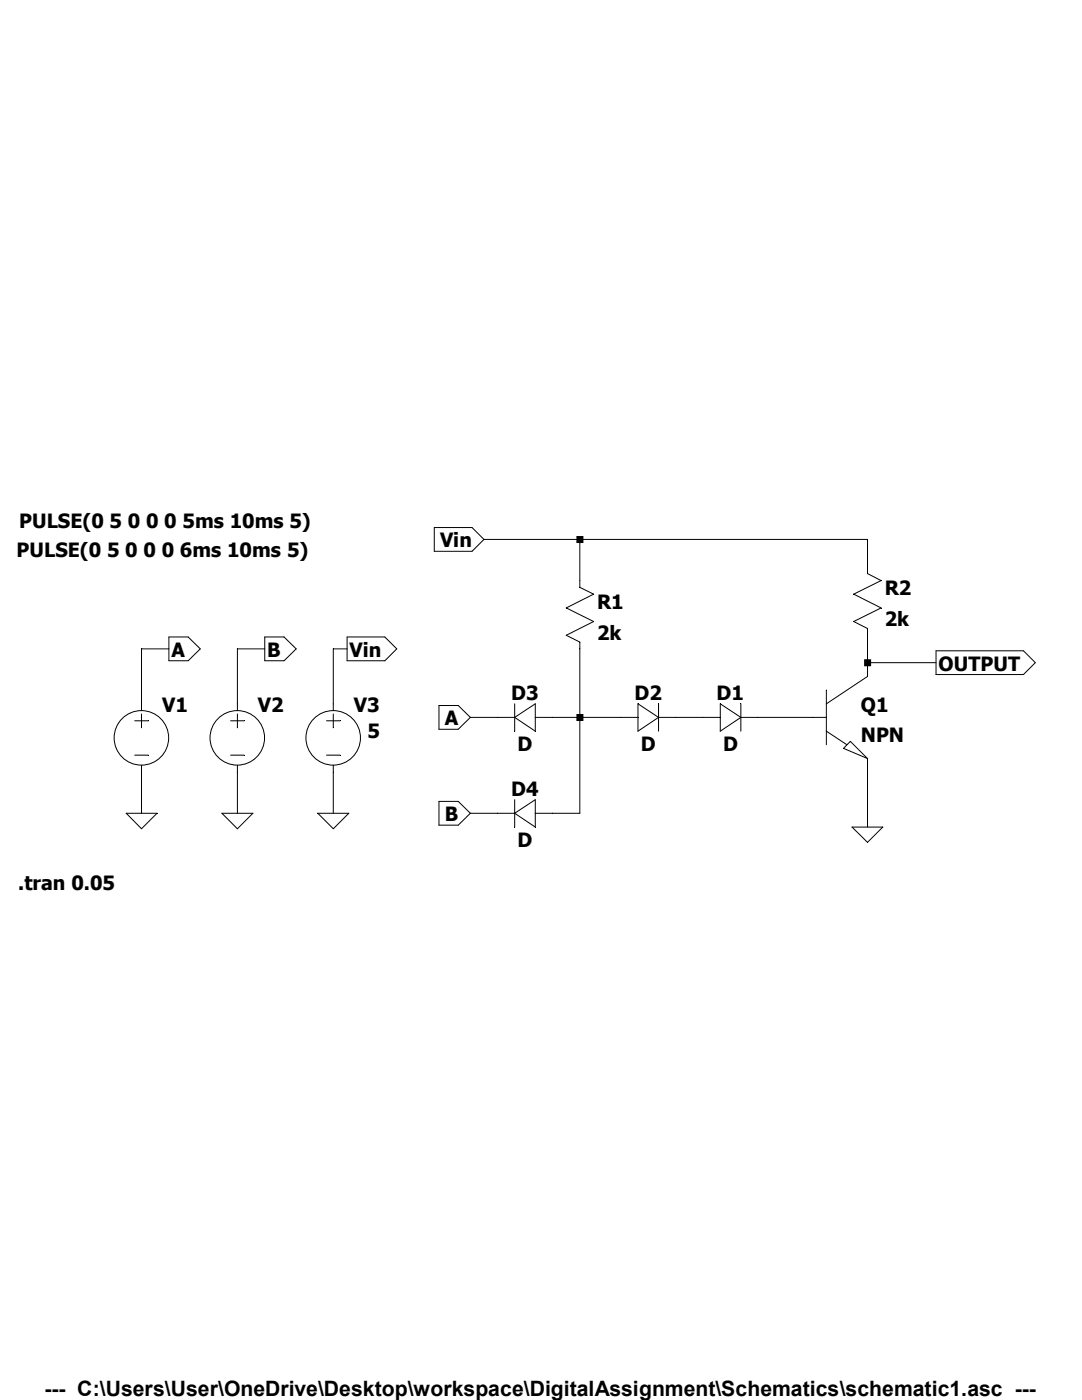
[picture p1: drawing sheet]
Version 4.1
SHEET 1 880 680
WIRE 112 -16 0 -16
WIRE 448 -16 112 -16
WIRE 448 16 448 -16
WIRE 112 32 112 -16
WIRE -368 112 -400 112
WIRE -256 112 -288 112
WIRE -160 112 -176 112
WIRE 448 128 448 96
WIRE 528 128 448 128
WIRE 448 144 448 128
WIRE -400 176 -400 112
WIRE -288 176 -288 112
WIRE -176 176 -176 112
WIRE 16 192 -16 192
WIRE 112 192 112 112
WIRE 112 192 80 192
WIRE 160 192 112 192
WIRE 256 192 224 192
WIRE 384 192 320 192
WIRE -400 304 -400 256
WIRE -288 304 -288 256
WIRE -176 304 -176 256
WIRE 16 304 -16 304
WIRE 112 304 112 192
WIRE 112 304 80 304
WIRE 448 320 448 240
FLAG 448 320 0
FLAG -400 304 0
FLAG -288 304 0
FLAG -176 304 0
FLAG -368 112 A
IOPIN -368 112 Out
FLAG -256 112 B
IOPIN -256 112 Out
FLAG -160 112 Vin
IOPIN -160 112 Out
FLAG -16 192 A
IOPIN -16 192 In
FLAG -16 304 B
IOPIN -16 304 In
FLAG 0 -16 Vin
IOPIN 0 -16 In
FLAG 528 128 OUTPUT
IOPIN 528 128 Out
SYMBOL res 96 16 R0
SYMATTR InstName R1
SYMATTR Value 2k
SYMBOL res 432 0 R0
SYMATTR InstName R2
SYMATTR Value 2k
SYMBOL diode 256 208 R270
WINDOW 0 32 32 VTop 2
WINDOW 3 0 32 VBottom 2
SYMATTR InstName D1
SYMBOL diode 160 208 R270
WINDOW 0 32 32 VTop 2
WINDOW 3 0 32 VBottom 2
SYMATTR InstName D2
SYMBOL diode 80 176 R90
WINDOW 0 0 32 VBottom 2
WINDOW 3 32 32 VTop 2
SYMATTR InstName D3
SYMBOL diode 80 288 R90
WINDOW 0 0 32 VBottom 2
WINDOW 3 32 32 VTop 2
SYMATTR InstName D4
SYMBOL npn 384 144 R0
SYMATTR InstName Q1
SYMBOL voltage -400 160 R0
WINDOW 3 -143 -199 Left 2
WINDOW 123 0 0 Left 0
WINDOW 39 0 0 Left 0
SYMATTR InstName V1
SYMATTR Value PULSE(0 5 0 0 0 5ms 10ms 5)
SYMBOL voltage -288 160 R0
WINDOW 3 -258 -164 Left 2
WINDOW 123 0 0 Left 0
WINDOW 39 0 0 Left 0
SYMATTR InstName V2
SYMATTR Value PULSE(0 5 0 0 0 6ms 10ms 5)
SYMBOL voltage -176 160 R0
WINDOW 3 40 47 Left 2
WINDOW 123 0 0 Left 0
WINDOW 39 0 0 Left 0
SYMATTR InstName V3
SYMATTR Value 5
TEXT -544 384 Left 2 !.tran 0.05
